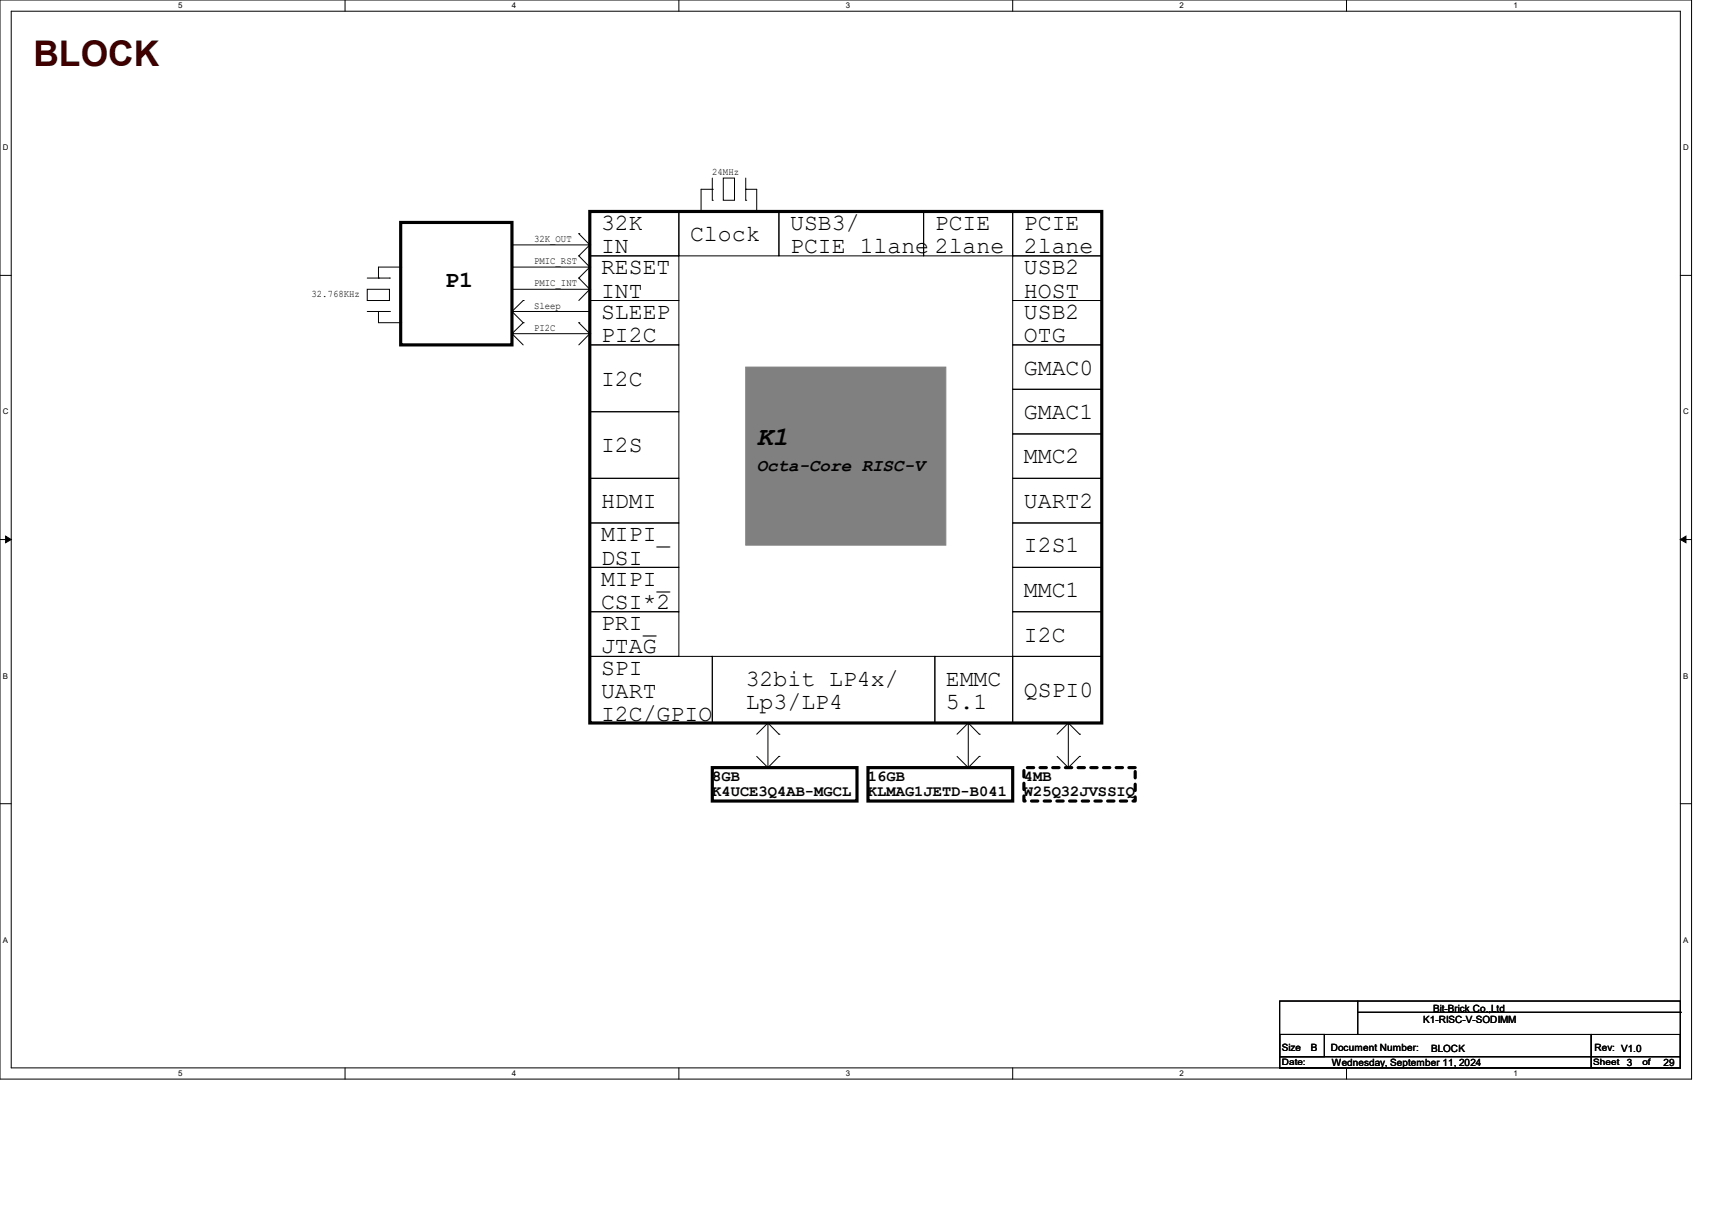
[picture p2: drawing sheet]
<svg xmlns="http://www.w3.org/2000/svg" width="297mm" height="210mm" viewBox="0 0 297 210" stroke-linecap="round" stroke-linejoin="round" font-family="sans-serif">
<path d="M0 0h293.5v187.3h-293.5zM1.9 1.9h289.6v183.4h-289.6z" fill="none" stroke="#000" stroke-width=".17"/>
<g fill="#fff">
<path d="M30.9 .2h.8v1.5h-.8z"/>
<path d="M30.9 185.5h.8v1.6h-.8z"/>
</g>
<path d="M59.9 0v1.9M59.9 185.3v2" fill="none" stroke="#000" stroke-width=".17"/>
<g fill="#fff">
<path d="M88.8 .2h.8v1.5h-.8z"/>
<path d="M88.8 185.5h.8v1.6h-.8z"/>
</g>
<path d="M117.8 0v1.9M117.8 185.3v2" fill="none" stroke="#000" stroke-width=".17"/>
<g fill="#fff">
<path d="M146.7 .2h.8v1.5h-.8z"/>
<path d="M146.7 185.5h.8v1.6h-.8z"/>
</g>
<path d="M175.7 0v1.9M175.7 185.3v2" fill="none" stroke="#000" stroke-width=".17"/>
<g fill="#fff">
<path d="M204.6 .2h.8v1.5h-.8z"/>
<path d="M204.6 185.5h.8v1.6h-.8z"/>
</g>
<path d="M233.6 0v1.9M233.6 185.3v2" fill="none" stroke="#000" stroke-width=".17"/>
<g fill="#fff">
<path d="M262.6 .2h.7v1.5h-.7z"/>
<path d="M262.6 185.5h.7v1.6h-.7z"/>
<path d="M.5 24.8h1v1.6h-1z"/>
<path d="M292 24.8h1v1.6h-1z"/>
<path d="M.5 70.7h1v1.5h-1z"/>
<path d="M292 70.7h1v1.5h-1z"/>
</g>
<path d="M0 47.8h1.9M291.5 47.8h2" fill="none" stroke="#000" stroke-width=".17"/>
<g fill="#fff">
<path d="M.5 116.5h.9v1.6h-.9z"/>
<path d="M292 116.5h.9v1.6h-.9z"/>
</g>
<path d="M0 93.6h1.9M291.5 93.6h2" fill="none" stroke="#000" stroke-width=".17"/>
<path d="M1 93l.9 .6-.9 .6zM291.5 93.6l1-.6v1.2z" fill="#000" stroke="#000" stroke-width=".17"/>
<g fill="#fff">
<path d="M.5 162.4h.9v1.5h-.9z"/>
<path d="M292 162.4h.9v1.5h-.9z"/>
</g>
<g fill="none" stroke="#000" stroke-width=".17">
<path d="M102.3 36.7h15.5v7.7h-15.5zM117.8 36.7h17.3v7.7h-17.3zM121.6 36.7h.1M123.6 34.8h.1M123.6 32.9h.1M123.6 32.9h-2v3.8M123.6 30.9v3.9M125.5 30.9h1.9v3.9h-1.9zM129.4 32.9h.1M129.4 34.8h.1M129.4 32.9h1.9v3.8M129.4 30.9v3.9"/>
<path d="M131.3 36.7h.1M135.1 36.7h25.1v7.7h-25.1zM160.2 36.7h15.5v7.7h-15.5zM175.7 36.7h15.4v7.7h-15.4zM63.7 50.2h3.9v2h-3.9zM63.7 48.3h3.9M63.7 54.1h3.9M65.7 48.3h.1M65.7 54.1h.1M65.7 54.1v1.9h3.8M67.6 48.3h.1M67.6 54.1h.1"/>
<path d="M69.5 46.4h.1M69.5 56h.1M69.5 46.4h-3.8v1.9M88.8 54.1h.1M88.8 50.2h.1M88.8 46.4h.1M88.8 42.5h.1M88.8 57.9h.1M88.8 46.4h13.5M88.8 54.1h13.5M88.8 54.1l2 1.9M88.8 50.2h13.5"/>
<path d="M88.8 42.5h13.5M88.8 57.9l2 2M88.8 57.9h13.5M90.8 52.2h.1M90.8 56h.1M90.8 52.2l-2 1.9M90.8 56l-2 1.9M100.4 48.3h.1M100.4 44.4h.1M100.4 40.6h.1M100.4 56h.1M100.4 48.3l1.9 1.9"/>
<path d="M100.4 44.4l1.9 2M100.4 40.6l1.9 1.9M100.4 56l1.9 1.9M102.3 44.4h15.5v7.8h-15.5zM102.3 52.2h15.5v7.7h-15.5zM102.3 59.9h15.5v11.6h-15.5zM102.3 50.2h.1M102.3 46.4h.1M102.3 42.5h.1M102.3 57.9h.1M102.3 50.2l-1.9 2M102.3 46.4l-1.9 1.9"/>
<path d="M102.3 42.5l-1.9 1.9M102.3 57.9l-1.9 2M175.7 59.9h15.4v7.7h-15.4zM175.7 52.2h15.4v7.7h-15.4zM175.7 44.4h15.4v7.8h-15.4zM102.3 71.5h15.5v11.5h-15.5zM175.7 75.3h15.4v7.7h-15.4zM175.7 67.6h15.4v7.7h-15.4zM102.3 83h15.5v7.8h-15.5zM102.3 90.8h15.5v7.7h-15.5zM102.3 98.5h15.5v7.7h-15.5zM175.7 98.5h15.4v7.7h-15.4z"/>
<path d="M175.7 90.8h15.4v7.7h-15.4zM175.7 83h15.4v7.8h-15.4zM102.3 106.2h15.5v7.7h-15.5zM102.3 113.9h21.3v11.6h-21.3zM123.6 113.9h38.6v11.6h-38.6zM162.2 113.9h13.5v11.6h-13.5zM175.7 113.9h15.4v11.6h-15.4zM175.7 106.2h15.4v7.7h-15.4zM0 139.5h1.9M131.3 131.3l1.9 1.9M133.2 133.2h.1M133.2 125.5h.1"/>
<path d="M133.2 125.5l-1.9 1.9M133.2 125.5v7.7M133.2 125.5l1.9 1.9M135.1 131.3h.1M135.1 127.4h.1M135.1 131.3l-1.9 1.9M166 131.3l2 1.9M168 133.2h.1M168 125.5h.1M168 125.5l-2 1.9M168 125.5v7.7M168 125.5l1.9 1.9"/>
<path d="M169.9 131.3h.1M169.9 127.4h.1M169.9 131.3l-1.9 1.9M183.4 131.3l1.9 1.9M185.3 133.2h.1M185.3 125.5h.1M185.3 125.5l-1.9 1.9M185.3 125.5v7.7M185.3 125.5l2 1.9M187.3 131.3h.1M187.3 127.4h.1M187.3 131.3l-2 1.9"/>
<path d="M291.5 139.5h2M222 179.5h7.7v3.9h-7.7zM222 179.5h54.1v3.9h-54.1zM222 173.7h69.5v11.6h-69.5zM235.5 179.5h.1M235.5 175.7h56M235.5 173.7v5.8M276.1 179.5h15.4v3.9h-15.4zM291.5 175.7h.1M222 183.4h54.1v1.9h-54.1zM276.1 183.4h15.4v1.9h-15.4z"/>
</g>
<path d="M69.5 38.6h19.3v21.3h-19.3zM102.3 36.7h88.8v88.8h-88.8zM123.6 133.2h25.1v5.8h-25.1zM150.6 133.2h25.1v5.8h-25.1z" fill="none" stroke="#000" stroke-width=".55"/>
<path d="M129.4 63.7h34.7v30.9h-34.7z" fill-rule="evenodd" fill="#808080" stroke="#808080" stroke-width=".17"/>
<path d="M177.6 133.2h19.3v5.8h-19.3z" fill="none" stroke="#000" stroke-width=".55" stroke-dasharray="1.1 1.1"/>
<text font-size="6.1" fill="#400000" x="5.8" y="11.5">BLOCK</text>
<text font-size="4.6" x="131.3" y="77.3">K1</text>
<g font-size="4">
<text x="104.3" y="39.9">32K</text>
<text x="119.7" y="41.8">Clock</text>
<text x="137.1" y="39.9">USB3/</text>
<text x="162.2" y="39.9">PCIE</text>
<text x="177.6" y="39.9">PCIE</text>
<text x="104.3" y="47.6">RESET</text>
<text x="104.3" y="43.9">IN</text>
<text x="137.1" y="43.9">PCIE 1lane</text>
<text x="162.2" y="43.9">2lane</text>
<text x="177.6" y="47.6">USB2</text>
<text x="177.6" y="43.9">2lane</text>
<text x="77.2" y="49.7">P1</text>
<text x="104.3" y="51.6">INT</text>
<text x="177.6" y="51.6">HOST</text>
<text x="104.3" y="55.4">SLEEP</text>
<text x="104.3" y="59.4">PI2C</text>
<text x="177.6" y="55.4">USB2</text>
<text x="177.6" y="59.4">OTG</text>
<text x="177.6" y="65">GMAC0</text>
<text x="104.3" y="66.9">I2C</text>
<text x="177.6" y="72.7">GMAC1</text>
<text x="104.3" y="78.5">I2S</text>
<text x="177.6" y="80.4">MMC2</text>
<text x="104.3" y="88.2">HDMI</text>
<text x="177.6" y="88.2">UART2</text>
<text x="104.3" y="94">MIPI_</text>
<text x="177.6" y="95.9">I2S1</text>
<text x="104.3" y="98">DSI</text>
<text x="104.3" y="101.7">MIPI_</text>
<text x="104.3" y="105.7">CSI*2</text>
<text x="177.6" y="103.6">MMC1</text>
<text x="104.3" y="109.4">PRI_</text>
<text x="104.3" y="113.4">JTAG</text>
<text x="177.6" y="111.3">I2C</text>
<text x="104.3" y="117.1">SPI</text>
<text x="129.4" y="119">32bit LP4x/</text>
<text x="164.1" y="119">EMMC</text>
<text x="104.3" y="121.2">UART</text>
<text x="104.3" y="125.2">I2C/GPIO</text>
<text x="129.4" y="123.1">Lp3/LP4</text>
<text x="164.1" y="123.1">5.1</text>
<text x="177.6" y="121">QSPI0</text>
</g>
<text font-size="3" x="131.3" y="81.7">Octa-Core RISC-V</text>
<g font-size="2.7">
<text x="123.6" y="135.5">8GB</text>
<text x="150.6" y="135.5">16GB</text>
<text x="177.6" y="135.5">4MB</text>
<text x="123.6" y="138.1">K4UCE3Q4AB-MGCL</text>
<text x="150.6" y="138.1">KLMAG1JETD-B041</text>
<text x="177.6" y="138.1">W25Q32JVSSIQ</text>
</g>
<g font-size="1.7">
<text x="123.6" y="30.4">24MHz</text>
<text x="92.7" y="42">32K_OUT</text>
<text x="92.7" y="45.8">PMIC_RST</text>
<text x="54.1" y="51.6">32.768KHz</text>
<text x="92.7" y="53.6">Sleep</text>
<text x="92.7" y="49.7">PMIC_INT</text>
<text x="92.7" y="57.4">PI2C</text>
<text x="246.9" y="177.5">K1-RISC-V-SODIMM</text>
<text x="248.6" y="175.6">Bit-Brick Co.,Ltd</text>
<text x="222.4" y="182.3">Size</text>
<text x="227.4" y="182.3">B</text>
<text x="230.9" y="182.3">Document Number:</text>
<text x="231.1" y="185">Wednesday, September 11, 2024</text>
<text x="248.3" y="182.5">BLOCK</text>
<text x="276.6" y="182.3">Rev: V1.0</text>
<text x="282.2" y="185">3</text>
<text x="288.6" y="185">29</text>
</g>
<g font-size="1.5">
<text x="222.4" y="184.8">Date:</text>
<text x="276.4" y="184.8">Sheet</text>
<text x="284.9" y="184.8">of</text>
</g>
<g font-size="1.4">
<text x="30.9" y="1.4">5</text>
<text x="88.8" y="1.4">4</text>
<text x="146.7" y="1.4">3</text>
<text x="204.6" y="1.4">2</text>
<text x="262.6" y="1.4">1</text>
<text x=".5" y="26.1">D</text>
<text x="292" y="26.1">D</text>
<text x=".5" y="71.9">C</text>
<text x="292" y="71.9">C</text>
<text x=".5" y="117.8">B</text>
<text x="292" y="117.8">B</text>
<text x=".5" y="163.6">A</text>
<text x="292" y="163.6">A</text>
<text x="30.9" y="186.8">5</text>
<text x="88.8" y="186.8">4</text>
<text x="146.7" y="186.8">3</text>
<text x="204.6" y="186.8">2</text>
<text x="262.6" y="186.8">1</text>
</g>
</svg>
